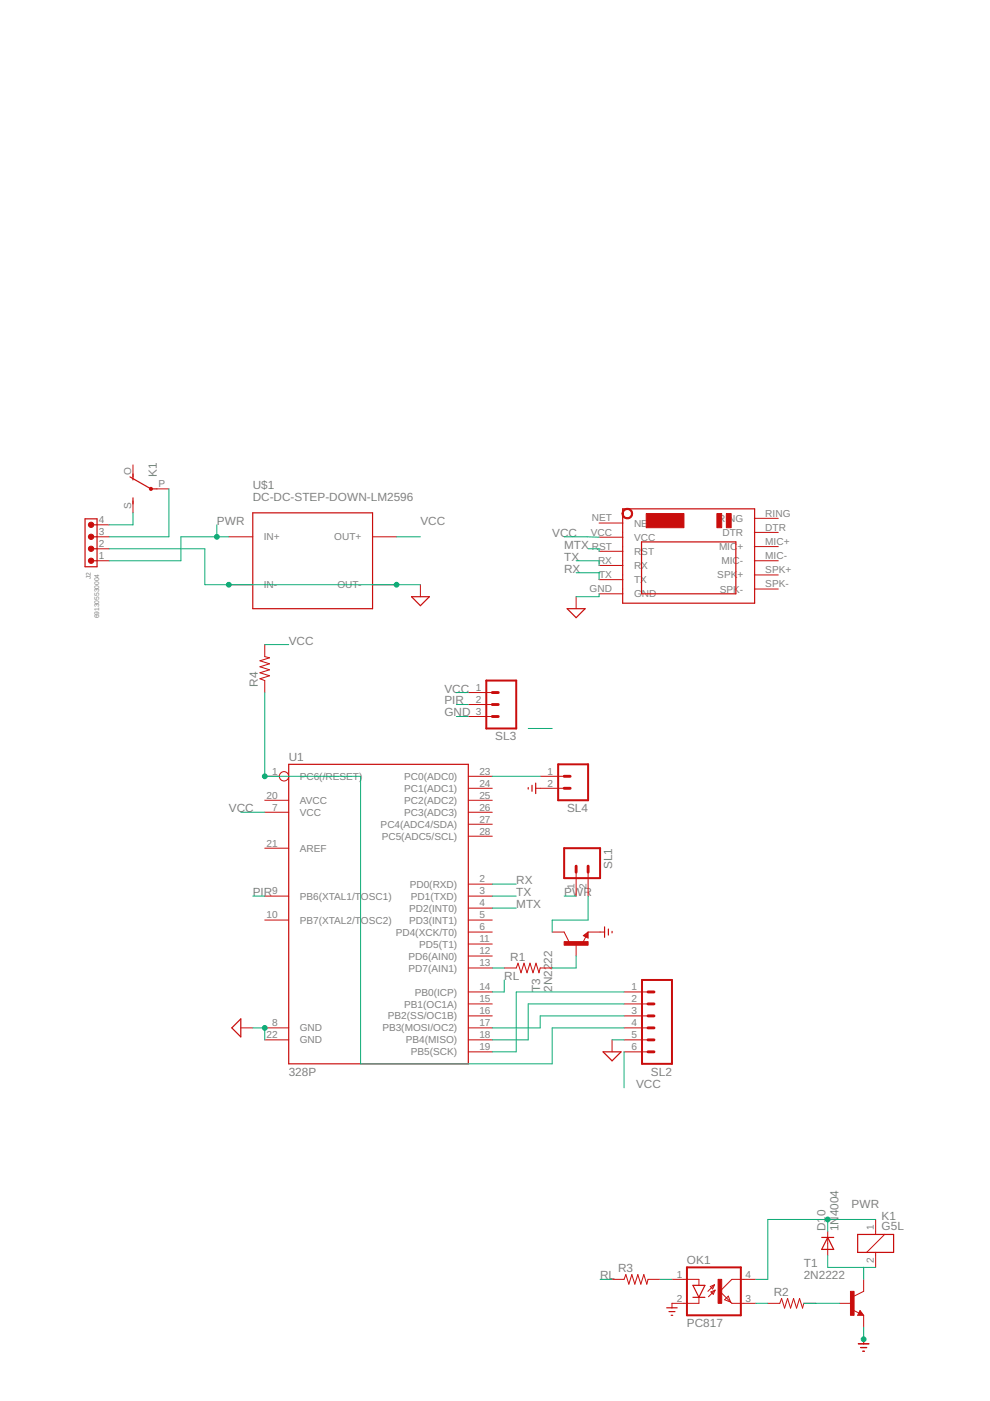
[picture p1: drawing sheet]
<svg xmlns="http://www.w3.org/2000/svg" width="210mm" height="297mm" viewBox="0 0 210 297" stroke-linecap="round" stroke-linejoin="round" font-family="sans-serif">
<g fill="none" stroke="#c90d0c" stroke-width=".25">
<path d="M18 110h2.6v10.2h-2.6zM19.3 118.9h1.3M19.3 116.4h1.3M19.3 113.8h1.3M19.3 111.3h1.3M27.6 101.1l4.4 2.6h1.3M28.2 100.5v1.2M28.2 105.6v1.2M53.6 108.7h25.4v20.4h-25.4zM132 107.9h28v20h-28zM136 114.9h20v11h-20zM87.2 126.5h3.8l-1.9 1.9z"/>
<path d="M120.2 129.1h3.9l-1.9 1.9zM61.2 162.1h38.1v63.5h-38.1zM112 167v.3M112.8 166.5v1.3M113.6 166v2.3M124.2 198.4l.2-.2v.4l-.5-.2 .7-.5v.7M128.2 196.5v2.2M129 197v1.2M129.8 197.5v.3M51.1 216v3.8l-2-1.9zM127.9 223h3.8l-1.9 1.9zM141.4 277.3h2.2"/>
<path d="M141.8 278.1h1.3M142.3 278.9h.3M146.9 272.5h2.6l-1.3 2.6zM146.9 275.1h2.6M174.2 262.4h2.6M175.5 262.4l1.3 2.5h-2.6zM181.8 261.7h7.7v3.8h-7.7zM182.4 278.4l.1 .2h-.4l.3-.5 .5 .6h-.8M182 284.9h2.2M182.5 285.7h1.2M182.9 286.5h.4"/>
</g>
<g fill="none" stroke="#c90d0c" stroke-width=".21">
<path d="M28.2 98.6v2.5M20.6 113.8h2.5M20.6 118.9h2.5M20.6 116.4h2.5M20.6 111.3h2.5M28.2 106.2v2.5M33.3 103.7h2.5M48.5 113.8h5.1M79 113.8h5.1M127 110.9h5.1M127 113.9h5.1M127 116.9h5.1"/>
<path d="M127 119.9h5.1M159.9 118.9h5.1M159.9 115.9h5.1M159.9 112.9h5.1M159.9 109.9h5.1M48.5 124h5.1M56.1 136.7v2.5l1 .3-2 .6 2 .6-2 .7 2 .6-2 .6 2 .7-2 .6 1 .4v2.5M79 124h5.1M89.1 124v2.5M122.2 126.5v2.6M127 122.9h5.1M127 125.9h5.1"/>
<path d="M159.9 124.9h5.1M159.9 121.9h5.1M99.3 146.8h5.1M99.3 149.4h5.1M99.3 151.9h5.1M56.1 172.2h5.1M56.1 179.8h5.1M56.1 169.7h5.1M56.1 164.6h3.1M99.3 172.2h5.1M99.3 169.7h5.1M99.3 177.3h5.1"/>
<path d="M99.3 174.8h5.1M99.3 167.1h5.1M99.3 164.6h5.1M113.6 167.1h6M114.5 164.6h5.1M56.1 195.1h5.1M56.1 190h5.1M99.3 195.1h5.1M99.3 190h5.1M99.3 197.6h5.1M99.3 192.5h5.1M99.3 187.5h5.1"/>
<path d="M117.1 197.6h2.5l1 2M122.2 184.9v5.1M123.7 198.4l1-.8v1.3zM124.2 198.6l-.6 1.3M124.7 197.6h3.5M124.7 184.9v5.1M51.1 217.9h2.5M56.1 217.9h5.1M99.3 217.9h5.1M99.3 215.4h5.1M99.3 212.9h5.1M99.3 210.3h5.1"/>
<path d="M99.3 205.2h5.1M99.3 202.7h5.1M99.3 200.2h5.1M106.9 205.2h2.6l.3-1 .7 2 .6-2 .6 2 .7-2 .6 2 .6-2 .7 2 .2-1h2.6M122.2 200.2v2.5M132.3 217.9h5.1M132.3 215.4h5.1M132.3 212.9h5.1M132.3 210.3h5.1M56.1 220.5h5.1M99.3 223h5.1M99.3 220.5h5.1"/>
<path d="M129.8 220.5v2.5M132.3 223h5.1M132.3 220.5h5.1M185.7 258.6v3.1M129.8 271.3h2.5l.4-1.1 .6 2.1 .7-2.1 .6 2.1 .6-2.1 .7 2.1 .6-2.1 .6 2.1 .3-1h2.5M142.5 271.3h5.7v1.2M148.2 275.1v1.2h-5.7v1M150.6 272.8l.9-.4-.4 .9zM150.7 273.9l.9-.4-.4 .9zM151.5 272.4l-1.4 1.4M151.6 273.5l-1.4 1.4M154.4 274.8l.5 1.3-1.3-.5z"/>
<path d="M160.3 271.3h-5.1l-2.6 2.5 2.6 2.5h5.1M162.8 276.3h2.5l.4-1 .6 2 .7-2 .6 2 .7-2 .6 2 .6-2 .7 2 .2-1h2.6M175.5 261.1v5.1M178 276.3h2.6M180.9 277.8l1.2 .6M182.4 277.9l.7 1h-1.3zM183.1 271.3v2.5l-2 1M183.1 278.9v2.5M185.7 265.5v3.2M187.6 261.7l-3.9 3.8M183.1 284v.9"/>
<circle cx="60.2" cy="164.6" r=".99"/>
</g>
<g fill="#c90d0c" stroke="#c90d0c" stroke-width=".21">
<path d="M154 108.9h1v3h-1z"/>
<path d="M152 108.9h1v3h-1z"/>
<path d="M137 108.9h8v3h-8z"/>
<path d="M152.3 271.3h.7v5h-.7z"/>
<path d="M180.3 273.8h.8v5.1h-.8z"/>
<path d="M119.6 199.6h5.1v.8h-5.1z"/>
</g>
<g fill="#c90d0c" stroke="#c90d0c" stroke-width=".21">
<path d="M132.3 108a1.13 1.13 0 0 1 1.7 .4 1.13 1.13 0 0 1-.7 1.6 1.13 1.13 0 0 1-1.4-1.1h.2a.87 .87 0 0 1 1.2-.8 .87 .87 0 0 1 .3 1.4 .87 .87 0 0 1-1.4-.4l-.1-.2h-.2z" fill-rule="evenodd"/>
<circle cx="32" cy="103.6" r=".33"/>
<circle cx="19.3" cy="118.9" r=".57"/>
<circle cx="19.3" cy="116.4" r=".57"/>
<circle cx="19.3" cy="113.8" r=".57"/>
<circle cx="19.3" cy="111.3" r=".57"/>
</g>
<path d="M103.1 144.3h6.4v10.2h-6.4zM118.3 162.1h6.4v7.6h-6.4zM119.6 179.8h7.6v6.4h-7.6zM136.1 207.8h6.4v17.8h-6.4zM145.6 268.7h11.5v10.2h-11.5z" fill="none" stroke="#c90d0c" stroke-width=".42"/>
<g fill="none" stroke="#c90d0c" stroke-width=".61">
<path d="M104.4 151.9h1.2M104.4 149.4h1.2M104.4 146.8h1.2M119.6 167.1h1.3M119.6 164.6h1.3M122.2 183.6v1.3M124.7 183.6v1.3M137.4 215.4h1.3M137.4 212.9h1.3M137.4 210.3h1.3M137.4 217.9h1.3M137.4 220.5h1.3"/>
<path d="M137.4 223h1.3"/>
</g>
<g fill="none" stroke="#0dab76" stroke-width=".21">
<path d="M23.1 116.4h20.3v7.6h45.7M28.2 108.7v2.6h-5.1M35.8 103.7v10.1h-12.7M46 111.3v2.5M48.5 113.8h-10.1v5.1h-15.3M84.1 113.8h5M119.6 113.8l7.4 .1M122.2 118.9h4.8v1M124.7 116.4h2.3v.5M56.1 136.7h5.1M122.2 121.4h5M127 121.4v1.5"/>
<path d="M127 125.9v.6h-4.8M56.1 146.8v17.8h20.4v61h40.6v-7.7h15.2M96.8 146.8h2.5M96.8 151.9h2.5M96.8 149.4h2.5M112 154.5h5.1M51.1 172.2h5M104.4 164.6h10.1M53.6 190h2.5M104.4 190h5.1M104.4 187.5h5.1M104.4 192.5h5.1"/>
<path d="M119.6 190h2.6M124.7 190v5.1h-7.6v2.5M53.6 217.9h2.5v2.6M104.4 205.2h2.5M106.9 207.8v2.5h-2.5M122.2 202.7v2.5h-5.1M132.3 215.4h-17.8v2.5h-10.1M132.3 212.9h-20.3v7.6h-7.6M132.3 210.3h-22.8v12.7h-5.1M129.8 220.5h2.5M132.3 223v7.6M175.5 258.6v2.5"/>
<path d="M185.7 258.6h-22.9v12.7h-2.5M127.2 271.3h2.6M139.9 271.3h2.6M160.3 276.3h2.5M170.4 276.3h7.6M175.5 266.2v2.5h10.2M183.1 268.7v2.6M183.1 281.4v2.6"/>
</g>
<g fill="#0dab76" stroke="#0dab76" stroke-width=".21">
<circle cx="84.1" cy="124" r=".51"/>
<circle cx="48.5" cy="124" r=".51"/>
<circle cx="56.1" cy="217.9" r=".51"/>
<circle cx="183.1" cy="284" r=".51"/>
<circle cx="175.5" cy="258.6" r=".51"/>
<circle cx="46" cy="113.8" r=".51"/>
<circle cx="56.1" cy="164.6" r=".51"/>
</g>
<g font-size="2.5" fill="#808080">
<text x="33.3" y="101.1" transform="rotate(-90 33.3 101.1)">K1</text>
<text x="53.6" y="106.2">DC-DC-STEP-DOWN-LM2596</text>
<text x="53.6" y="103.7">U$1</text>
<text x="46" y="111.3">PWR</text>
<text x="89.1" y="111.3">VCC</text>
<text x="117.1" y="113.8">VCC</text>
<text x="119.6" y="118.9">TX</text>
<text x="119.6" y="116.4">MTX</text>
<text x="119.6" y="121.4">RX</text>
<text x="61.2" y="136.7">VCC</text>
<text x="54.6" y="145.6" transform="rotate(-90 54.6 145.6)">R4</text>
<text x="94.2" y="146.8">VCC</text>
<text x="94.2" y="149.4">PIR</text>
<text x="94.2" y="151.9">GND</text>
<text x="61.2" y="161.3">U1</text>
<text x="105" y="157">SL3</text>
<text x="48.5" y="172.2">VCC</text>
<text x="120.2" y="172.2">SL4</text>
<text x="129.8" y="184.3" transform="rotate(-90 129.8 184.3)">SL1</text>
<text x="53.6" y="190">PIR</text>
<text x="109.5" y="190">TX</text>
<text x="109.5" y="187.5">RX</text>
<text x="119.6" y="190">PWR</text>
<text x="109.5" y="192.5">MTX</text>
<text x="108.2" y="203.7">R1</text>
<text x="106.9" y="207.8">RL</text>
<text x="114.5" y="210.3" transform="rotate(-90 114.5 210.3)">T3</text>
<text x="117.1" y="210.3" transform="rotate(-90 117.1 210.3)">2N2222</text>
<text x="61.2" y="228.1">328P</text>
<text x="134.9" y="230.6">VCC</text>
<text x="138" y="228.1">SL2</text>
<text x="175" y="257.9" transform="rotate(-90 175 257.9)">0</text>
<text x="177.8" y="257.9" transform="rotate(-90 177.8 257.9)">4004</text>
<text x="180.6" y="256">PWR</text>
<text x="175" y="261.1" transform="rotate(-90 175 261.1)">D1</text>
<text x="177.8" y="261.1" transform="rotate(-90 177.8 261.1)">1N</text>
<text x="186.9" y="260.7">G5L</text>
<text x="186.9" y="258.6">K1</text>
<text x="131" y="269.8">R3</text>
<text x="145.6" y="268.1">OK1</text>
<text x="170.4" y="268.7">T1</text>
<text x="127.2" y="271.3">RL</text>
<text x="164.1" y="274.8">R2</text>
<text x="170.4" y="271.3">2N2222</text>
<text x="145.6" y="281.4">PC817</text>
</g>
<g font-size="2.1" fill="#808080">
<text x="27.8" y="100.8" transform="rotate(-90 27.8 100.8)">O</text>
<text x="27.8" y="108" transform="rotate(-90 27.8 108)">S</text>
<text x="33.6" y="103.3">P</text>
<text x="20.9" y="113.5">3</text>
<text x="20.9" y="110.9">4</text>
<text x="125.2" y="113.5">VCC</text>
<text x="125.5" y="110.5">NET</text>
<text x="134.4" y="111.7">NE</text>
<text x="152.2" y="110.7">RI</text>
<text x="153.2" y="113.7">DTR</text>
<text x="154.4" y="110.7">NG</text>
<text x="162.3" y="112.5">DTR</text>
<text x="162.3" y="109.5">RING</text>
<text x="20.9" y="118.5">1</text>
<text x="20.9" y="116">2</text>
<text x="55.9" y="114.6">IN+</text>
<text x="70.9" y="114.6">OUT+</text>
<text x="125.5" y="116.5">RST</text>
<text x="126.8" y="119.5">RX</text>
<text x="134.4" y="114.7">VCC</text>
<text x="134.4" y="117.7">RST</text>
<text x="152.4" y="116.7">MIC</text>
<text x="153" y="119.7">MIC-</text>
<text x="156.3" y="116.7">+</text>
<text x="162.3" y="118.5">MIC-</text>
<text x="162.3" y="115.5">MIC+</text>
<text x="55.9" y="124.7">IN-</text>
<text x="71.5" y="124.7">OUT-</text>
<text x="125" y="125.5">GND</text>
<text x="127" y="122.5">TX</text>
<text x="134.4" y="120.7">RX</text>
<text x="134.4" y="123.7">TX</text>
<text x="152.1" y="122.7">SPK</text>
<text x="152.6" y="125.7">SPK-</text>
<text x="156.3" y="122.7">+</text>
<text x="162.3" y="124.5">SPK-</text>
<text x="162.3" y="121.5">SPK+</text>
<text x="134.4" y="126.7">GND</text>
<text x="100.9" y="146.5">1</text>
<text x="100.9" y="149">2</text>
<text x="100.9" y="151.5">3</text>
<text x="57.7" y="164.2">1</text>
<text x="63.5" y="165.4">PC6(/RESET)</text>
<text x="85.7" y="167.9">PC1(ADC1)</text>
<text x="85.7" y="165.4">PC0(ADC0)</text>
<text x="101.6" y="166.8">24</text>
<text x="101.6" y="164.2">23</text>
<text x="116.1" y="164.2">1</text>
<text x="116.1" y="166.8">2</text>
<text x="56.5" y="169.3">20</text>
<text x="57.7" y="171.9">7</text>
<text x="63.5" y="173">VCC</text>
<text x="63.5" y="170.4">AVCC</text>
<text x="85.7" y="173">PC3(ADC3)</text>
<text x="85.7" y="170.4">PC2(ADC2)</text>
<text x="101.6" y="171.9">26</text>
<text x="101.6" y="169.3">25</text>
<text x="56.5" y="179.5">21</text>
<text x="80.7" y="175.5">PC4(ADC4/SDA)</text>
<text x="80.9" y="178.1">PC5(ADC5/SCL)</text>
<text x="101.6" y="176.9">28</text>
<text x="101.6" y="174.4">27</text>
<text x="63.5" y="180.6">AREF</text>
<text x="57.7" y="189.6">9</text>
<text x="63.5" y="190.8">PB6(XTAL1/T</text>
<text x="76.5" y="190.8">OSC1)</text>
<text x="86.9" y="188.2">PD0(RXD)</text>
<text x="87.1" y="190.8">PD1(TXD)</text>
<text x="101.6" y="189.6">3</text>
<text x="101.6" y="187.1">2</text>
<text x="121.8" y="188.4" transform="rotate(-90 121.8 188.4)">1</text>
<text x="124.3" y="188.4" transform="rotate(-90 124.3 188.4)">2</text>
<text x="56.5" y="194.7">10</text>
<text x="63.5" y="195.8">PB7(XTAL2/T</text>
<text x="76.5" y="195.8">OSC2)</text>
<text x="86.7" y="195.8">PD3(INT1)</text>
<text x="86.7" y="193.3">PD2(INT0)</text>
<text x="101.6" y="197.3">6</text>
<text x="101.6" y="194.7">5</text>
<text x="101.6" y="192.2">4</text>
<text x="83.9" y="198.4">PD4(XCK/T0)</text>
<text x="86.6" y="203.5">PD6(AIN0)</text>
<text x="88.9" y="200.9">PD5(T1)</text>
<text x="101.6" y="202.3">12</text>
<text x="101.6" y="199.8">11</text>
<text x="86.6" y="206">PD7(AIN1)</text>
<text x="101.6" y="210">14</text>
<text x="101.6" y="204.9">13</text>
<text x="133.9" y="210">1</text>
<text x="85.7" y="213.6">PB1(OC1A)</text>
<text x="87.9" y="211.1">PB0(ICP)</text>
<text x="101.6" y="215">16</text>
<text x="101.6" y="212.5">15</text>
<text x="133.9" y="212.5">2</text>
<text x="133.9" y="215">3</text>
<text x="56.5" y="220.1">22</text>
<text x="57.7" y="217.6">8</text>
<text x="63.5" y="218.7">GND</text>
<text x="63.5" y="221.2">GND</text>
<text x="81.1" y="218.7">PB3(MOSI/OC2)</text>
<text x="82.3" y="216.2">PB2(SS/OC1B)</text>
<text x="86.1" y="221.2">PB4(MISO)</text>
<text x="101.6" y="220.1">18</text>
<text x="101.6" y="217.6">17</text>
<text x="133.9" y="217.6">4</text>
<text x="133.9" y="220.1">5</text>
<text x="87.1" y="223.8">PB5(SCK)</text>
<text x="101.6" y="222.7">19</text>
<text x="133.9" y="222.7">6</text>
<text x="185.3" y="260.7" transform="rotate(-90 185.3 260.7)">1</text>
<text x="185.3" y="267.7" transform="rotate(-90 185.3 267.7)">2</text>
<text x="143.5" y="270.9">1</text>
<text x="143.5" y="276">2</text>
<text x="158.1" y="276">3</text>
<text x="158.1" y="270.9">4</text>
</g>
<g font-size="1.4" fill="#808080">
<text x="19.2" y="122.8" transform="rotate(-90 19.2 122.8)">J2</text>
<text x="21" y="131.1" transform="rotate(-90 21 131.1)">691305530004</text>
</g>
</svg>
